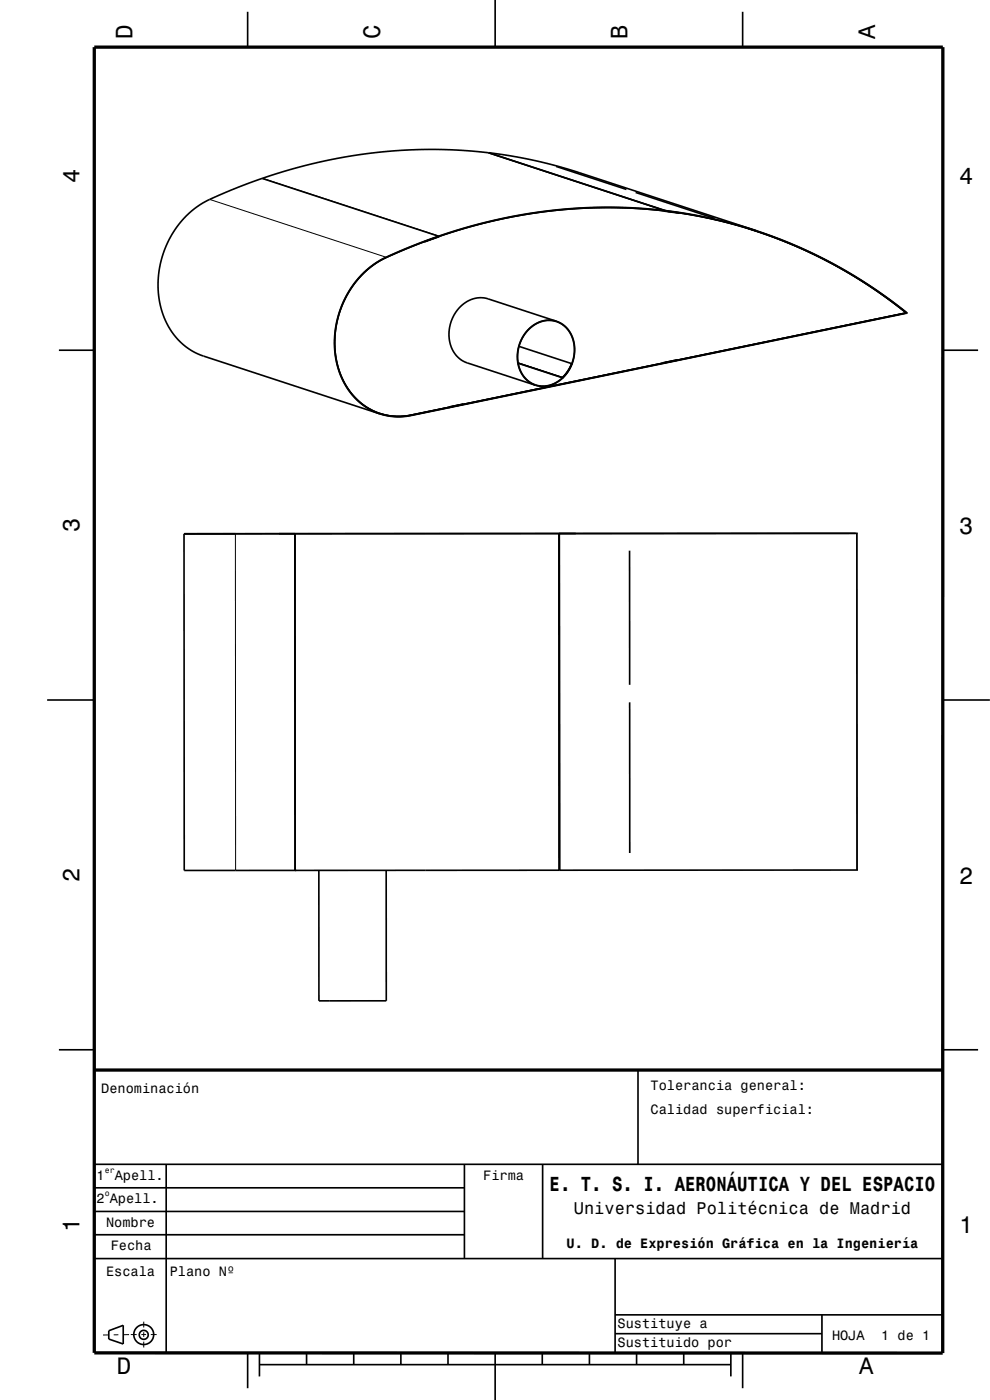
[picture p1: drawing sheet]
<svg xmlns="http://www.w3.org/2000/svg" width="210mm" height="297mm" viewBox="0 0 210 297" stroke-linecap="round" stroke-linejoin="round" font-family="sans-serif">
<g fill="none" stroke="#000" stroke-width=".35">
<path d="M52.5 2.5v7.5M105 0v10M157.5 2.5v7.5M55.6 37.8l-6.6 2.6-5.9 2.6-1.6 1.1-1.6 1.3-1.5 1.6-1.3 1.8-1.4 2.3-.9 2.3-.8 2.6-.4 2.5-.1 2.7 .3 2.6 .6 2.3 .9 2.4 1.3 2.1 1.7 2 1.8 1.4 2 1.1 38.5 12.7M55.6 37.8h.1M55.6 37.8l37.4 12.3M103.6 32.4l-5.7-.5-6.1-.2-6.1 .2-5.8 .4-6.4 .9-5.9 1.2-6.4 1.7-5.6 1.8M103.6 32.4h.1M103.6 32.4l37.5 12.3M103.7 32.4l7.8 1.3 8.3 2 40.6 13.2M103.7 32.4h.1M118 35.3l14.9 4.9"/>
<path d="M81.9 54.6v.1M90 51.3h.1M90.1 51.2h.1M90.1 51.2v.1M93 50.1l-5.2 1.9-4.5 1.9-2.4 1.2-2 1.2-2.1 1.9-1.9 2.2-1.6 2.7-1.2 2.8-.9 3.4-.3 3.7 .4 3.3 .9 3.2 1.4 2.8 2.1 2.5 2.3 1.8 2.6 1.2M93 50.1h.1M93 50.1v.1M93 50.2l-5.4 2-4.5 1.9-2.4 1.2-1.9 1.2-2.1 1.9-1.9 2.3-1.5 2.5-1.2 2.8-.8 3.4-.3 3.4 .3 3.6 .9 2.9 1.5 3.1 2 2.3 2.3 1.8 2.6 1.2M93 50.2h.1M93 50.2l-2.9 1M93 50.2l-2.9 1.1M93.1 50.2h.1"/>
<path d="M134.8 40.8l16.8 5.5M140.9 44.7l.1 .1M141 44.7l-5.9-.6-5.7-.1-5.9 .1-6.4 .5-5.9 .9-6.4 1.2-6.4 1.7-5.4 1.8M141 44.7h.1M141 44.8l-4.8-.5-6.6-.3-6.1 .2-6 .5-6.8 .9-5.7 1.2-6.6 1.7-5.4 1.7M141 44.8l3 .4M141.1 44.7h.1M141.1 44.7l2.9 .4M141.1 44.7l4.5 .7 5.1 1 5.1 1.2 4.6 1.4M141.1 44.7l4.3 .6 5.1 1 5.1 1.2 4.8 1.4M143.8 45.2h.2M144 45.2h.1"/>
<path d="M144 45.1h.1M144 45.1v.1M156.1 47.7l.2 .1M158.7 48.5l1.6 .5M160.3 49l4.6 1.6 4.3 1.8 4.3 2 4.1 2.1 7.9 4.9 3.6 2.5 3 2.4M160.4 49l4.3 1.5 4.3 1.8 8.2 4 7.9 4.8 7.2 5.3M160.4 48.9l8.6 3.3 8.3 4 7.9 4.8 7.1 5.3M12.5 74.3h7.5M71.1 74.3h.1M109.9 77.1l9.4 3M110.1 73.5l11.1 3.6M118 68.2l-14.5-4.8a6.7 6.7 0 0 0-7.9 5.2 6.6 6.6 0 0 0 3.5 8.4l14.5 4.7"/>
<path d="M118 68.2a6.7 6.7 0 0 0-7.9 5.2 6.6 6.6 0 0 0 3.5 8.3M118 68.2a6.6 6.6 0 0 1 3.5 8.6 8.2 8.2 0 0 1-2.1 3.4v-.1M121.2 77.1l-.8 1.6-1.1 1.3M121.2 77.1a6.9 6.9 0 0 1-1.8 3M140.7 77h.1M143.7 76.3h.1M143.7 76.4l-48.4 10M143.7 76.4l.1 .1M143.7 76.4l-3 .6M143.7 76.5h.1M143.8 76.5l-48.5 10M143.8 76.3v.1"/>
<path d="M143.8 76.4l-3.1 .6M192.1 66.3l-48.3 10.1M192.1 66.3l.2 .1M192.3 66.4l-48.5 10M192.3 66.3v.1l-48.5 10.1M192.3 66.3h.1M200 74.3h7.5M80.6 87.7a12.9 12.9 0 0 0 6.6 .4M87.2 88v.1M95.2 86.4h.1M95.2 86.4l-9.4 1.9h-2.7l-2.5-.6M95.2 86.5h.1"/>
<path d="M95.3 86.4l-9.7 2-2.6-.1-2.4-.5M95.3 86.4l3-.7-3.1 .7M95.3 86.4v.1M98.3 85.8l-11.1 2.3M119.3 80v.1M119.3 80h.1M119.4 80.1a7.7 7.7 0 0 0 .3-10.9 5.7 5.7 0 0 0-8.3 1.6 7.4 7.4 0 0 0 .9 10.2 5.5 5.5 0 0 0 7-.9M119.4 80.1a5.6 5.6 0 0 1-5.8 1.6M119.4 80.1h.1M39 113.2l142.8-.1v71.5l-142.7 .1zM39.9 113.2h-.8M62.5 113.2l.1 71.5"/>
<path d="M118.6 113.2l.1 71.4M133.5 116.8l.1 28.5M10 148.5h10M133.6 149v32M200 148.5h10M81.9 184.6v27.7h-14.2l-.1-27.7M181.8 184.6h.1M12.5 222.7h7.5M135.3 227v20M200 222.7h7.5M19.9 247h180M19.9 257h78.7"/>
<path d="M19.9 252h78.6M35.2 247v40M98.5 247v20M115.1 247v20M19.9 267h180M19.9 261.9h78.7M130.5 267v20M130.5 278.9h69.4M174.4 278.9v8.1M23.1 282.3l3-1.1v3.9l-3-1zM52.5 287v7.5M55 289.5h100"/>
<path d="M55 287v5M65 287v2.5M75 287v2.5M85 287v2.5M95 287v2.5M105 287v10M115 287v2.5M125 287v2.5M130.5 282.9h43.9M135 287v2.5M145 287v2.5M155 287v5"/>
<path d="M157.5 287v7.5"/>
<circle cx="30.5" cy="283.2" r=".96"/>
<circle cx="30.5" cy="283.1" r="2.11"/>
</g>
<g fill="none" stroke="#000" stroke-width=".21">
<path d="M55.7 37.8l37.4 12.3M103.6 32.4l37.4 12.3M44.5 42.3l37.4 12.3M93 50.2h.1M140.7 44.7h.2M141 44.7h.1M144 45.1l8.1 1.6 8.2 2.3M109.9 77l9.4 3M109.9 77.1l9.4 3M140.7 77l-42.4 8.7M143.8 76.3l48.3-10-4.2-3.2-4.9-3.3-4.7-2.8-4.8-2.5-4.9-2.3-5.3-2.1-5.3-1.8-5.4-1.4-5.4-1.1-6-1-6-.5-5.1-.2-5.9 .1-5.1 .4-5.8 .7-5.7 1-7.2 1.7-6.6 2-7.1 2.6-6 2.7-2.8 2-2.3 2.5-2.1 3.1-1.4 3.4-.7 2.9-.3 2.5v2.6l.4 2.7 .8 2.4 1 2.1 1.3 2 1.7 1.7 1.7 1.2 1.8 1 1.8 .5 2.1 .4 3-.2 8.5-1.7M87.2 88.1h.1"/>
<path d="M95.2 86.4h.1M49.9 113.2l.1 71.5M62.6 113.2l.1 71.5M118.5 113.2l.1 71.4M181.7 113.1l.1 71.5M23.1 283.2h-1.2M25.1 283.2h-1M27.4 283.1l-1.3 .1M27.7 283.1h1.3M30 283.1h1M30.5 280.4v1.2M30.5 282.6v1"/>
<path d="M30.5 284.6v1.3M32 283.1h1.2"/>
</g>
<path d="M20 10h180v277h-180zM19.9 227h180" fill="none" stroke="#000" stroke-width=".7" stroke-linecap="butt"/>
<g font-size="5">
<text x="28.1" y="8.2" transform="rotate(-90 28.1 8.2)">D</text>
<text x="80.6" y="8.2" transform="rotate(-90 80.6 8.2)">C</text>
<text x="133.1" y="8.2" transform="rotate(-90 133.1 8.2)">B</text>
<text x="185.6" y="8.2" transform="rotate(-90 185.6 8.2)">A</text>
<text x="16.8" y="38.7" transform="rotate(-90 16.8 38.7)">4</text>
<text x="203.5" y="39">4</text>
<text x="16.8" y="112.9" transform="rotate(-90 16.8 112.9)">3</text>
<text x="203.5" y="113.2">3</text>
<text x="16.8" y="187.1" transform="rotate(-90 16.8 187.1)">2</text>
<text x="203.5" y="187.4">2</text>
<text x="16.8" y="261.3" transform="rotate(-90 16.8 261.3)">1</text>
<text x="203.5" y="261.6">1</text>
<text x="24.8" y="291.5">D</text>
<text x="182.3" y="291.5">A</text>
</g>
<text font-size="4.3" x="116.6" y="252.7">E. T. S. I. AERONÁUTICA Y DEL ESPACIO</text>
<text font-size="3.6" x="121.7" y="257.5">Universidad Politécnica de Madrid</text>
<g font-size="2.9">
<text x="21.5" y="231.8">Denominación</text>
<text x="138" y="231.3">Tolerancia general:</text>
<text x="138" y="236.3">Calidad superficial:</text>
<text x="20.5" y="250.3">1</text>
<text x="24.3" y="250.3">Apell.</text>
<text x="102.5" y="250.3">Firma</text>
<text x="20.5" y="255.3">2 Apell.</text>
<text x="22.5" y="260.3">Nombre</text>
<text x="23.5" y="265.3">Fecha</text>
<text x="120.2" y="264.8">U. D. de Expresión Gráfica en la Ingeniería</text>
<text x="22.5" y="270.8">Escala</text>
<text x="36" y="270.8">Plano Nº</text>
<text x="131" y="281.8">Sustituye a</text>
<text x="131" y="285.8">Sustituido por</text>
<text x="176.5" y="284.3">HOJA</text>
<text x="186.9" y="284.3">1 de 1</text>
</g>
<g font-size="1.7">
<text x="22.2" y="248.8">er</text>
<text x="22.2" y="253.8">o</text>
</g>
</svg>
